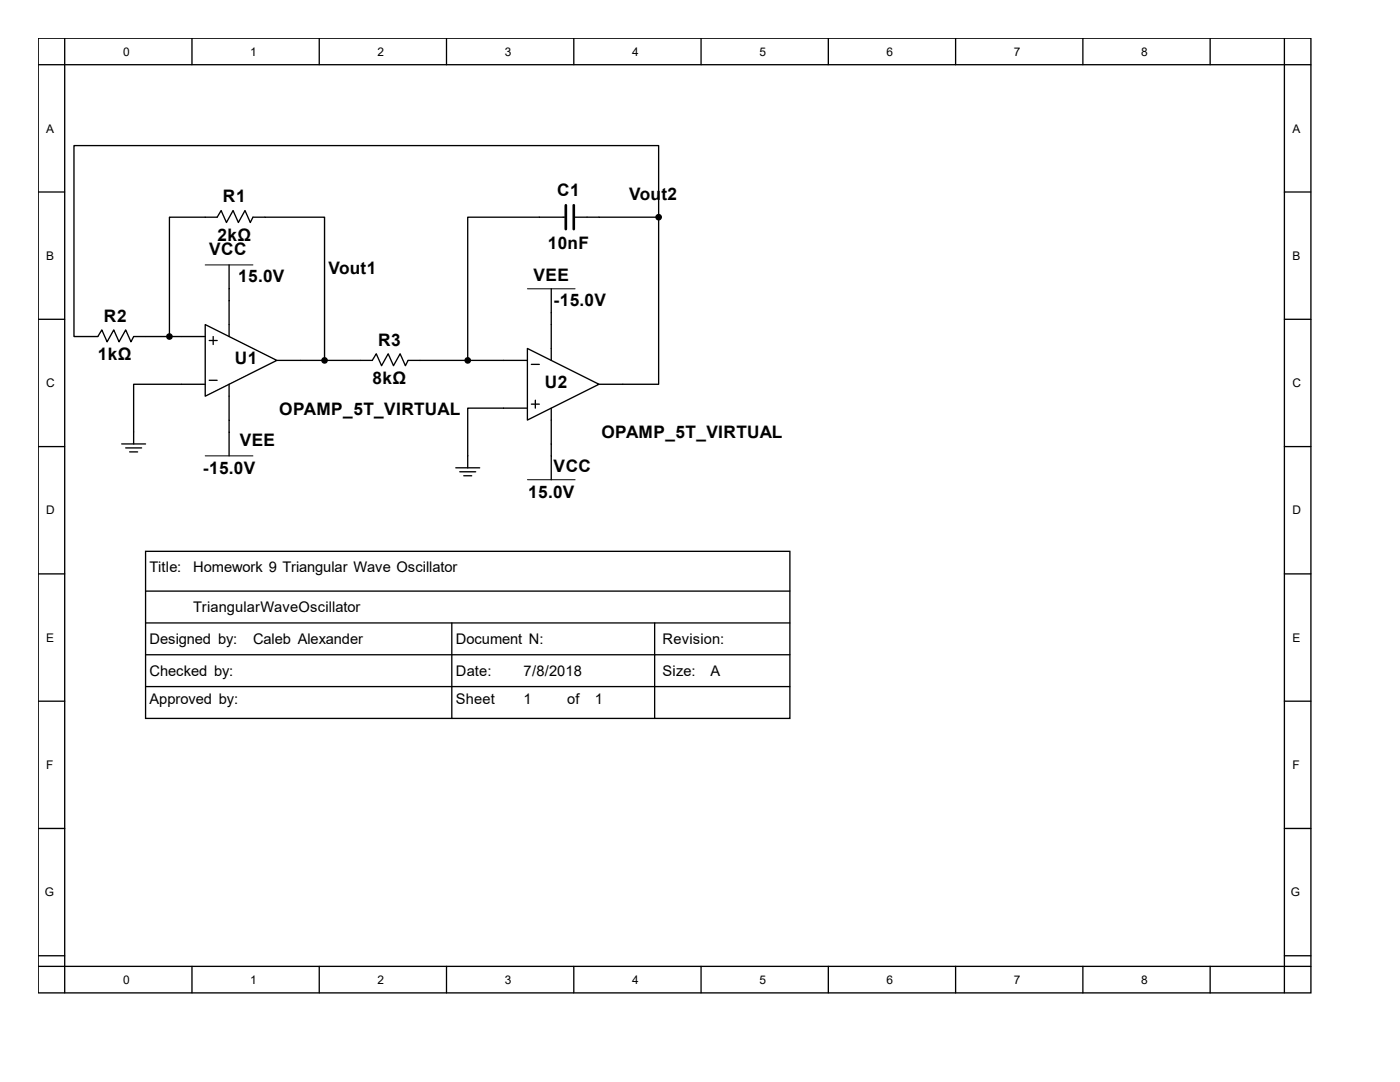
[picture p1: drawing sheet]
<svg xmlns="http://www.w3.org/2000/svg" width="279mm" height="216mm" viewBox="0 0 279 216" stroke-linecap="round" stroke-linejoin="round" font-family="sans-serif">
<g fill="none" stroke="#000" stroke-width=".26">
<path d="M7.6 7.6h254v190.5h-254zM7.6 12.9h254M12.9 7.6v190.5M38.3 7.6v5.3M63.7 7.6v5.3M89.1 7.6v5.3M114.5 7.6v5.3M139.9 7.6v5.3M165.3 7.6v5.3M190.7 7.6v5.3M216.1 7.6v5.3M241.5 7.6v5.3"/>
<path d="M256.3 7.6v190.5M7.6 38.3h5.3M256.3 38.3h5.3M45.7 52.9v14.3M110 57.6v14.3M112.9 43.3h-19.6v28.6M114.5 43.3h16.9M131.4 43.3v-14.2h-116.6v38.1h4.7l.8-1.4 1.1 2.4 1.3-2.4 1.1 2.4 1.3-2.4 1 2.4 .6-1h14.3M131.4 43.3v33.4h-11.9M7.6 63.7h5.3M33.8 67.2v-23.9h9.5l.8-1.3 1.1 2.4 1.3-2.4 1.1 2.4 1.3-2.4 1.1 2.4 .5-1.1h14.3v28.6M41 64.8l14.2 7.1-14.2 7.2z"/>
<path d="M41 76.7h-14.3v11.9M41.8 75.9h1.5M41.8 67.9h1.5M42.5 67.2v1.5M45.7 76.7v14.3M55.2 71.9h19.1l.8-1.3 1 2.4 1.4-2.4 1 2.4 1.4-2.4 1 2.4 .5-1.1h23.9M105.3 69.5l14.2 7.2-14.2 7.1zM106 72.7h1.6M106.8 79.9v1.5M256.3 63.7h5.3M7.6 89.1h5.3M24.3 88.6h4.8"/>
<path d="M25.1 89.4h3.2M25.9 90.2h1.6M91 93.3h4.7M91.8 94.1h3.1M92.6 94.9h1.5M105.3 81.4h-12v11.9M106 80.6h1.6M110 81.4v14.3M256.3 89.1h5.3M7.6 114.5h5.3M29.1 110h128.5v33.4h-128.5zM29.1 118h128.5"/>
<path d="M256.3 114.5h5.3M7.6 139.9h5.3M29.1 124.3h128.5M29.1 130.7h128.5M29.1 137h128.5M90.2 124.3v19.1M130.7 124.3v19.1M256.3 139.9h5.3M7.6 165.3h5.3M256.3 165.3h5.3M7.6 190.7h5.3M7.6 192.8h254"/>
<path d="M38.3 192.8v5.3M63.7 192.8v5.3M89.1 192.8v5.3M114.5 192.8v5.3M139.9 192.8v5.3M165.3 192.8v5.3M190.7 192.8v5.3M216.1 192.8v5.3M241.5 192.8v5.3M256.3 190.7h5.3"/>
</g>
<path d="M41 52.9h9.5M105.3 57.6h9.5M41 91h9.5M105.3 95.7h9.5" fill="none" stroke="#000" stroke-width=".2"/>
<path d="M112.9 41v4.7M114.5 41v4.7" fill="none" stroke="#000" stroke-width=".53"/>
<g fill="#000" stroke="#000" stroke-width=".26">
<circle cx="131.4" cy="43.3" r=".53"/>
<circle cx="33.8" cy="67.2" r=".53"/>
<circle cx="64.8" cy="71.9" r=".53"/>
<circle cx="93.3" cy="71.9" r=".53"/>
</g>
<g font-size="3.4">
<text x="44.5" y="40.4">R1</text>
<text x="111.2" y="39.1">C1</text>
<text x="125.6" y="39.8">Vout2</text>
<text x="41.7" y="51">VCC</text>
<text x="43.4" y="48">2kΩ</text>
<text x="109.3" y="49.7">10nF</text>
<text x="47.5" y="56.3">15.0V</text>
<text x="65.5" y="54.7">Vout1</text>
<text x="106.5" y="56">VEE</text>
<text x="20.7" y="64.2">R2</text>
<text x="110.5" y="61">-15.0V</text>
<text x="19.6" y="71.9">1kΩ</text>
<text x="75.5" y="69">R3</text>
<text x="46.9" y="72.6">U1</text>
<text x="74.3" y="76.6">8kΩ</text>
<text x="108.7" y="77.4">U2</text>
<text x="55.7" y="82.7">OPAMP_5T_VIRTUAL</text>
<text x="47.8" y="89.1">VEE</text>
<text x="120" y="87.5">OPAMP_5T_VIRTUAL</text>
<text x="40.5" y="94.6">-15.0V</text>
<text x="110.5" y="94.1">VCC</text>
<text x="105.4" y="99.4">15.0V</text>
</g>
<g font-size="2.9">
<text x="29.8" y="114.2">Title:</text>
<text x="38.6" y="114.2">Homework 9 Triangular Wave Oscillator</text>
<text x="38.6" y="122.2">TriangularWaveOscillator</text>
<text x="29.8" y="128.5">Designed by:</text>
<text x="50.5" y="128.5">Caleb Alexander</text>
<text x="91" y="128.5">Document N:</text>
<text x="132.2" y="128.5">Revision:</text>
<text x="29.8" y="134.9">Checked by:</text>
<text x="91" y="134.9">Date:</text>
<text x="104.5" y="134.9">7/8/2018</text>
<text x="132.2" y="134.9">Size:</text>
<text x="141.8" y="134.9">A</text>
<text x="29.8" y="140.4">Approved by:</text>
<text x="91" y="140.4">Sheet</text>
<text x="104.5" y="140.4">1</text>
<text x="113.2" y="140.4">of</text>
<text x="118.7" y="140.4">1</text>
</g>
<g font-size="2.4">
<text x="24.6" y="11.1">0</text>
<text x="50" y="11.1">1</text>
<text x="75.4" y="11.1">2</text>
<text x="100.8" y="11.1">3</text>
<text x="126.2" y="11.1">4</text>
<text x="151.6" y="11.1">5</text>
<text x="177" y="11.1">6</text>
<text x="202.4" y="11.1">7</text>
<text x="227.8" y="11.1">8</text>
<text x="9.2" y="26.5">A</text>
<text x="257.9" y="26.5">A</text>
<text x="9.2" y="51.9">B</text>
<text x="257.9" y="51.9">B</text>
<text x="9.2" y="77.3">C</text>
<text x="257.9" y="77.3">C</text>
<text x="9.2" y="102.7">D</text>
<text x="257.9" y="102.7">D</text>
<text x="9.2" y="128.1">E</text>
<text x="257.9" y="128.1">E</text>
<text x="9.2" y="153.5">F</text>
<text x="257.9" y="153.5">F</text>
<text x="8.9" y="178.9">G</text>
<text x="257.6" y="178.9">G</text>
<text x="24.6" y="196.3">0</text>
<text x="50" y="196.3">1</text>
<text x="75.4" y="196.3">2</text>
<text x="100.8" y="196.3">3</text>
<text x="126.2" y="196.3">4</text>
<text x="151.6" y="196.3">5</text>
<text x="177" y="196.3">6</text>
<text x="202.4" y="196.3">7</text>
<text x="227.8" y="196.3">8</text>
</g>
</svg>
